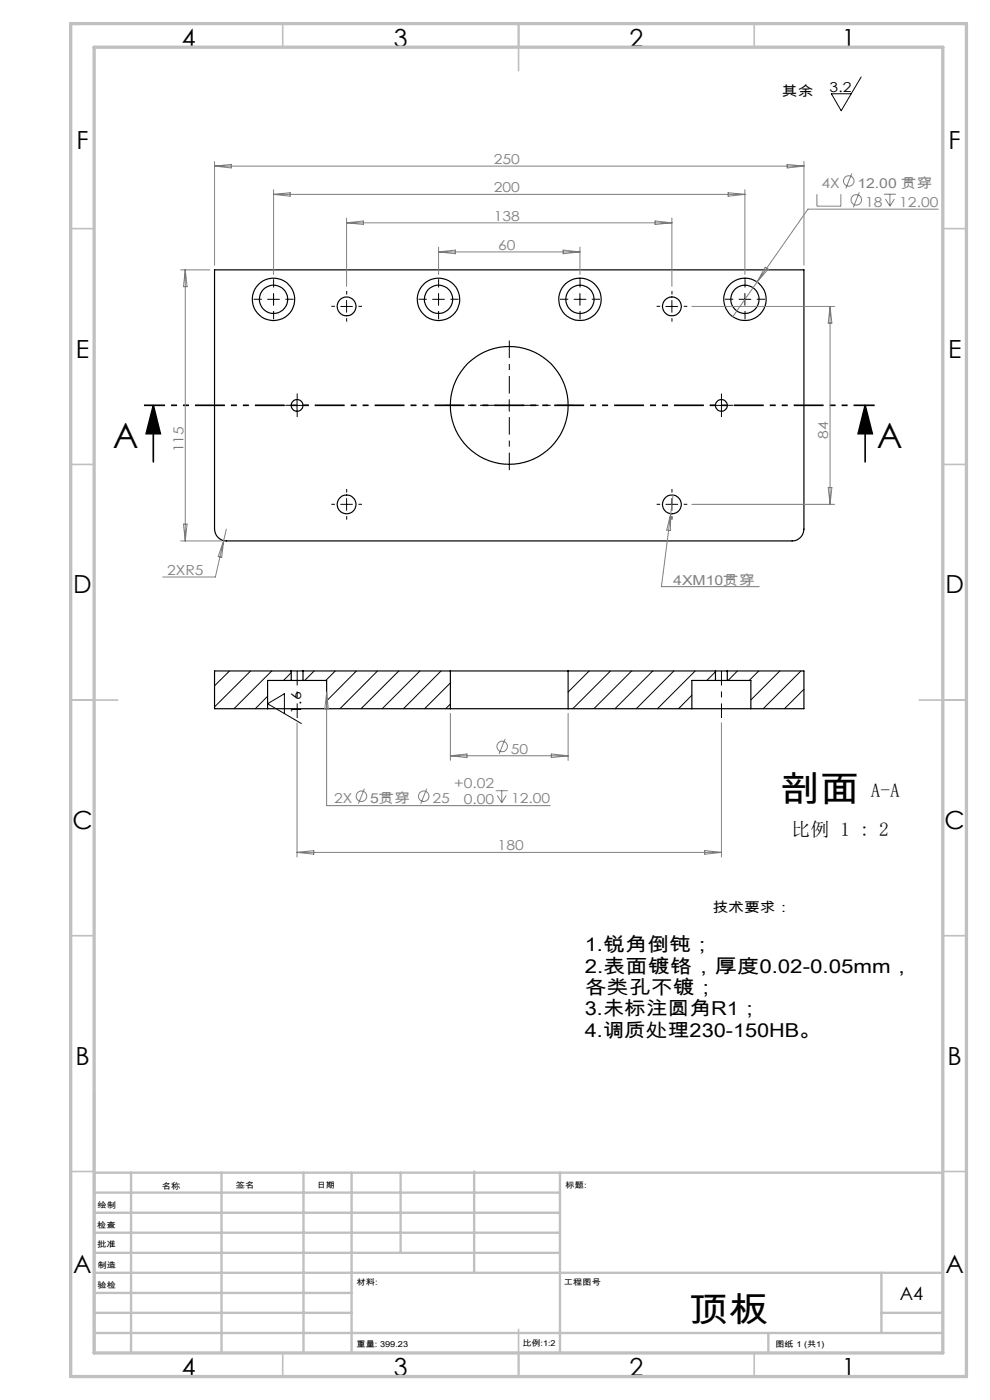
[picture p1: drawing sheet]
<svg xmlns="http://www.w3.org/2000/svg" width="210mm" height="297mm" viewBox="0 0 210 297" stroke-linecap="round" stroke-linejoin="round" font-family="sans-serif">
<g fill="none" stroke="#000" stroke-width=".25">
<path d="M45.5 57.3h125v55a2.53 2.53 0 0 1-2.5 2.5h-120a2.53 2.53 0 0 1-2.5-2.5zM56.8 150.4h12.5M61.8 144.4h2.5M61.8 142.3h2.5M61.8 142.3h-16.3v8.1h11.3M61.8 142.3v2.1M61.8 144.4h-5v6M64.3 142.3v2.1M64.3 144.4h5v6M64.3 142.3h31.2M69.3 150.4h26.2M95.5 150.4h25"/>
<path d="M95.5 142.3h25M95.5 142.3v8.1M120.5 150.4h26.3M120.5 142.3h31.3M120.5 142.3v8.1M146.8 150.4h12.5M151.8 144.4h2.5M151.8 142.3h2.5M151.8 142.3v2.1M151.8 144.4h-5v6M154.3 142.3h16.2v8.1h-11.2M154.3 142.3v2.1"/>
<path d="M154.3 144.4h5v6"/>
<circle cx="58" cy="63.5" r="4.5"/>
<circle cx="58" cy="63.5" r="3"/>
<circle cx="73.5" cy="65" r="1.99"/>
<circle cx="93" cy="63.5" r="4.5"/>
<circle cx="93" cy="63.5" r="3"/>
<circle cx="123" cy="63.5" r="3"/>
<circle cx="123" cy="63.5" r="4.5"/>
<circle cx="142.5" cy="65" r="1.99"/>
<circle cx="158" cy="63.5" r="3"/>
<circle cx="158" cy="63.5" r="4.5"/>
<circle cx="63" cy="86" r="1.24"/>
<circle cx="108" cy="86" r="12.5"/>
<circle cx="153" cy="86" r="1.24"/>
<circle cx="73.5" cy="107" r="1.99"/>
<circle cx="142.5" cy="107" r="1.99"/>
</g>
<g fill="none" stroke="#000" stroke-width=".21">
<path d="M182.7 16.3l-4.3 7.2-2-3.6h4.2M56.8 63.5h2.5M58 62.3v2.5M72.3 65h2.5M73.5 63.7v2.5M91.8 63.5h2.5M93 62.3v2.5M121.8 63.5h2.5M123 62.3v2.5M141.3 65h2.5M142.5 63.7v2.5M156.8 63.5h2.5"/>
<path d="M158 62.3v2.5M61.8 86h2.5M63 84.8v2.4M106.8 86h2.5M108 84.8v2.4M151.8 86h2.5M153 84.8v2.4M72.3 107h2.5M73.5 105.8v2.5M141.3 107h2.5M142.5 105.8v2.5M48.7 142.3l-3.2 3.2"/>
<path d="M53.2 142.3l-7.7 7.7M56.8 147.7l-2.6 2.7M57.6 142.3l-8 8.1M60.3 151.4v-4.2l-3.5 2.1 7.1 4.2M61.8 142.7l-1.7 1.7M66.6 142.3l-2 2.1M71.1 142.3l-2 2.1M75.6 142.3l-6.3 6.4M80.1 142.3l-8 8.1M84.6 142.3l-8 8.1M89.1 142.3l-8 8.1M93.6 142.3l-8 8.1"/>
<path d="M95.5 144.9l-5.4 5.5M95.5 149.4l-1 1M125 142.3l-4.5 4.5M129.5 142.3l-8 8.1M134 142.3l-8 8.1M138.5 142.3l-8 8.1M142.9 142.3l-7.9 8.1M146.8 147.5l-2.9 2.9M147.5 142.3l-8 8.1M151.8 142.5l-1.9 1.9M156.4 142.3l-2 2.1M160.9 142.3l-2 2.1"/>
<path d="M165.4 142.3l-6.1 6.2M169.9 142.3l-8 8.1M170.5 146.2l-4.1 4.2"/>
</g>
<g fill="none" stroke="#808080" stroke-width=".21">
<path d="M45.5 34.3v22M45.5 35.2h125M45.5 35.2l3.6-.3v.7zM167 34.9l3.5 .3-3.5 .4zM170.5 34.3v22M180.7 36.8l-1.3 3.2M38.3 57.3h6.2M39.3 57.3v57.5M39.3 57.3l.4 3.5h-.8zM58 40.2v18M58 41.2h100M58 41.2l3.6-.3v.7z"/>
<path d="M73.5 46.2v14.5M73.5 47.3h69M73.5 47.3l3.6-.4v.7zM93 52.4v5.8M93 53.4h30M93 53.4l3.6-.3v.7zM119.5 53.1l3.5 .3-3.5 .4zM123 52.4v5.8M139 46.9l3.5 .4-3.5 .3zM142.5 46.2v14.5M154.4 40.9l3.6 .3-3.6 .4zM158 40.2v18"/>
<path d="M162.3 56.7l.6 .4-2.3 2.7zM173.3 41.2v2.5h5.1v-2.5M182.3 40.8l-1.3 3.2M187.5 41.2h2.5M187.8 42.2l1 1.5M188.8 41.2v2.5M189.7 42.2l-.9 1.5M199 44.4h-27.6l-16 22.8M146.8 65h30.3M176.1 65v42M176.1 65l.4 3.5h-.8zM38.3 114.8h8.7"/>
<path d="M38.9 111.2h.8l-.4 3.6zM47.4 114.7l-1.7 7.7h-11.2M47.4 114.7l-.4 3.5-.7-.1zM48 112.3l-.6 2.4M142.3 109l-.1 3.6-.8-.1zM142.8 105l-2.5 19.5h20.7M146.8 107h30.3M175.7 103.4h.8l-.4 3.6zM63 153.3v28.5M69.3 146.9v24h47.4M69.3 146.9l.3 3.5h-.7zM95.5 151.3v10"/>
<path d="M107.1 156.8l-1.2 3.1M116.9 159.9l3.6 .4-3.6 .4zM120.5 151.3v10M153 153.3v28.5M77.3 167.3l-1.3 3.2M90.5 167.3l-1.2 3.2M95.5 160.3h25M95.5 160.3l3.6-.4v.8zM105.2 167.7h2.5M105.5 168.7l.9 1.6M106.4 167.7v2.6M107.4 168.7l-1 1.6"/>
<path d="M63 180.8h90M63 180.8l3.6-.4v.8zM149.5 180.4l3.5 .4-3.5 .4z"/>
<circle cx="180" cy="38.4" r="1.12"/>
<circle cx="181.6" cy="42.4" r="1.11"/>
<circle cx="106.5" cy="158.4" r="1.12"/>
<circle cx="76.7" cy="168.9" r="1.12"/>
<circle cx="89.9" cy="168.9" r="1.11"/>
</g>
<path d="M32.5 86l1.5 6h-3zM32.5 86v12M183.5 86l1.5 6h-3zM183.5 86v12" fill="none" stroke="#000" stroke-width=".35"/>
<path d="M63 152.3v-10M153 152.3v-10" fill="none" stroke="#000" stroke-width=".21" stroke-dasharray="15.2 1.3 1.3 1.3" stroke-dashoffset="12.1" stroke-linecap="butt"/>
<g fill="none" stroke="#000" stroke-width=".21" stroke-dasharray="15.2 1.3 1.3 1.3" stroke-linecap="butt">
<path d="M55.5 63.5h-1.7M58 61v-1.8M58 66v1.7M60.5 63.5h1.8M71 65h-.7M73.5 62.5v-.8M73.5 67.5v.7M76 65h.8M90.5 63.5h-1.7M93 61v-1.8M93 66v1.7M95.5 63.5h1.8"/>
<path d="M120.5 63.5h-1.7M123 61v-1.8M123 66v1.7M125.5 63.5h1.8M140 65h-.7M142.5 62.5v-.8M142.5 67.5v.7M145 65h.8M155.5 63.5h-1.7M158 61v-1.8M158 66v1.7M160.5 63.5h1.8"/>
<path d="M61.8 86h-1.3M63 84.7v-1.2M63 87.2v1.3M64.3 86h1.2M151.8 86h-1.3M153 84.7v-1.2M153 87.2v1.3M154.3 86h1.2M71 107h-.7M73.5 104.5v-.8M73.5 109.5v.7M76 107h.8"/>
<path d="M140 107h-.7M142.5 104.5v-.8M142.5 109.5v.7M145 107h.8"/>
</g>
<path d="M105.5 86h-11.2M108 83.5v-11.3M108 88.5v11.2M110.5 86h11.3" fill="none" stroke="#000" stroke-width=".21" stroke-dasharray="15.2 1.3 1.3 1.3" stroke-dashoffset="11.5" stroke-linecap="butt"/>
<path d="M185.5 86h-155" fill="none" stroke="#000" stroke-width=".35" stroke-dasharray="6.3 1.3 1.3 1.3 1.3 1.3" stroke-dashoffset="1.9" stroke-linecap="butt"/>
<g fill="none" stroke="#c0c0c0" stroke-width=".35">
<path d="M60 5v5M110 5v10M160 5v5M15 48.5h5M200 48.5h5M15 98.5h5M200 98.5h5M15 148.5h10M195 148.5h10M15 198.5h5M200 198.5h5M15 248.5h5"/>
<path d="M200 248.5h5M60 287v5M110 282v10M160 287v5"/>
</g>
<g fill="none" stroke="#c0c0c0" stroke-width=".5">
<path d="M20 231.8v55.2M20 248.8h180M20 257.3h98.8M20 253h98.8M27.8 248.8v38.2M47 248.8v38.2M64.4 248.8v38.2M74.6 248.8v38.2M85 248.8v17M100.6 248.5v21.5M118.8 248.8v38.2M20 265.8h98.8"/>
<path d="M20 261.5h98.8M20 278.5h54.6M20 274.3h54.6M20 270h180M187 278.5h13M187 270v12.8M20 282.8h180M163 282.8v4.2"/>
</g>
<path d="M15 5h190v287h-190zM20 10h180v277h-180z" fill="none" stroke="#c0c0c0" stroke-width=".7"/>
<path d="M183.5 86l1.5 6h-3zM32.5 86l1.5 6h-3z" fill="#000"/>
<g font-size="7.4">
<text x="24" y="95">A</text>
<text x="186" y="95">A</text>
<text x="165.5" y="170">剖面</text>
<text x="146.2" y="280.5">顶板</text>
</g>
<g font-size="5.3">
<text x="38.5" y="9.9">4</text>
<text x="83.5" y="9.9">3</text>
<text x="133.6" y="9.9">2</text>
<text x="178.6" y="9.9">1</text>
<text x="16.2" y="31.6">F</text>
<text x="201.2" y="31.6">F</text>
<text x="16.1" y="75.9">E</text>
<text x="201.1" y="75.9">E</text>
<text x="15.5" y="125.9">D</text>
<text x="200.5" y="125.9">D</text>
<text x="15.4" y="175.9">C</text>
<text x="200.4" y="175.9">C</text>
<text x="16" y="225.9">B</text>
<text x="201" y="225.9">B</text>
<text x="15.5" y="270.1">A</text>
<text x="200.5" y="270.1">A</text>
<text x="38.5" y="291.9">4</text>
<text x="83.5" y="291.9">3</text>
<text x="133.6" y="291.9">2</text>
<text x="178.6" y="291.9">1</text>
</g>
<g font-size="4.1">
<text x="184.7" y="169.2">A-A</text>
<text x="167.8" y="177.4">比例 1 : 2</text>
<text x="124" y="201.8">1.锐角倒钝；</text>
<text x="124" y="206.3">2.表面镀铬，厚度0.02-0.05mm，</text>
<text x="124" y="210.9">各类孔不镀；</text>
<text x="124" y="215.4">3.未标注圆角R1；</text>
<text x="124" y="219.9">4.调质处理230-150HB。</text>
</g>
<text font-size="3.9" x="190.9" y="275.8">A4</text>
<g font-size="2.9">
<text x="165.9" y="20.4">其余</text>
<text x="176" y="19.5">3.2</text>
<text x="63.9" y="151.4" transform="rotate(-90 63.9 151.4)">1.6</text>
<text x="151.2" y="193.5">技术要求：</text>
</g>
<g font-size="2.9" fill="#808080">
<text x="104.7" y="34.8">250</text>
<text x="104.7" y="40.8">200</text>
<text x="174.2" y="39.9">4X</text>
<text x="181.9" y="39.9">12.00 贯穿</text>
<text x="104.7" y="46.8">138</text>
<text x="183.5" y="43.9">18</text>
<text x="190.8" y="43.9">12.00</text>
<text x="105.6" y="53">60</text>
<text x="38.9" y="96" transform="rotate(-90 38.9 96)">115</text>
<text x="175.7" y="93.1" transform="rotate(-90 175.7 93.1)">84</text>
<text x="35.5" y="122">2XR5</text>
<text x="142.8" y="124">4XM10贯穿</text>
<text x="108.4" y="159.9">50</text>
<text x="96.3" y="167.2">+0.02</text>
<text x="70.9" y="170.4">2X</text>
<text x="78.5" y="170.4">5贯穿</text>
<text x="91.7" y="170.4">25</text>
<text x="98.4" y="170.5">0.00</text>
<text x="108.4" y="170.4">12.00</text>
<text x="105.6" y="180.4">180</text>
</g>
<g font-size="1.7">
<text x="20.7" y="256.3">绘制</text>
<text x="34.3" y="252.2">名称</text>
<text x="50" y="252.1">签名</text>
<text x="67.2" y="252.1">日期</text>
<text x="120" y="252.1">标题:</text>
<text x="20.6" y="260.5">检查</text>
<text x="20.6" y="264.5">批准</text>
<text x="20.7" y="269">制造</text>
<text x="20.7" y="273.3">验检</text>
<text x="75.6" y="272.7">材料:</text>
<text x="119.6" y="272.7">工程图号</text>
<text x="75.6" y="285.7">重量: 399.23</text>
<text x="110.8" y="285.6">比例:1:2</text>
<text x="164.5" y="285.8">图纸 1 (共1)</text>
</g>
</svg>
